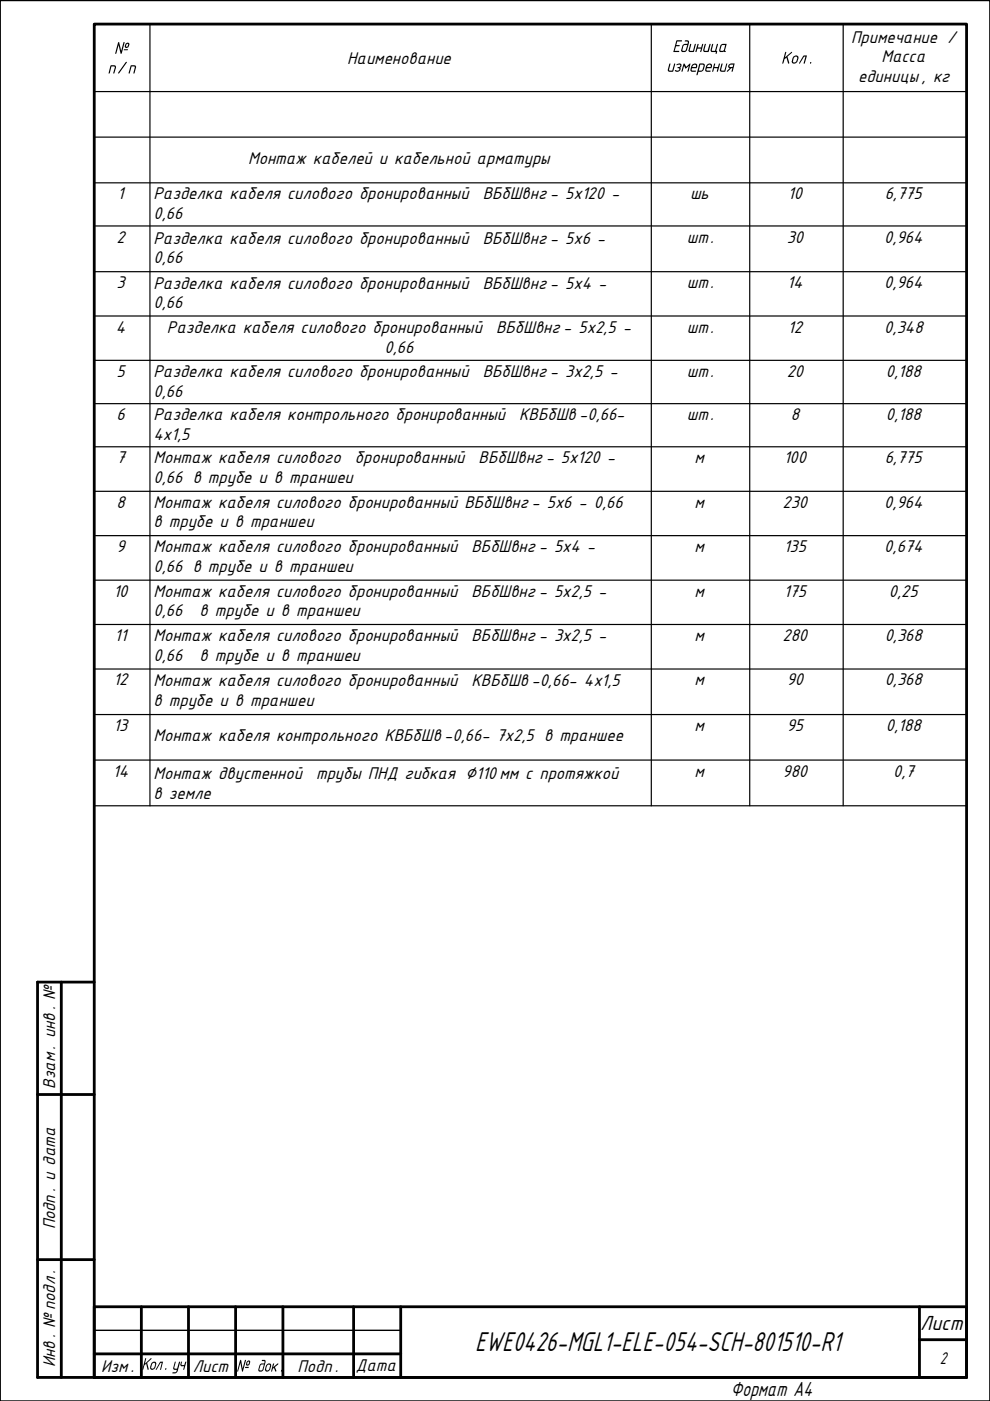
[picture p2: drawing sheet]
<svg xmlns="http://www.w3.org/2000/svg" width="210mm" height="297mm" viewBox="0 0 210 297" stroke-linecap="round" stroke-linejoin="round" font-family="sans-serif">
<!-- layer: 0 -->
<g fill="#000">
<path d="M149.4 9.3h.3l-.3 1.3v.2h.6l.4-1.4 .3-.1-.5 1.7h-.7a.34 .34 0 0 1-.4-.4zM151.4 13.5h.2l-.1 .7h.7l.2-.7h.3l-.6 1.7-.1-.1 .1-.6h-.7l-.1 .6-.2 .1-.1-.1zM151 9.3h.2l-.3 1.3 .1 .2h.6l.4-1.4 .2-.1-.4 1.5h.3l-.2 .6h-.2l.1-.4h-.9l-.2-.2zM153 13.5h.2l-.3 1.2 .1 .3h.6l.4-1.5h.2l-.5 1.7h-.7l-.4-.3z"/>
<path d="M150.2 13.8l-.3 .4h.8v-.1a.33 .33 0 0 0-.2-.4 .33 .33 0 0 0-.3 .1zM149.9 13.7l.8-.2 .3 .2v.4l-.2 .4h-.9v.5h.8l-.2 .2h-.6a.38 .38 0 0 1-.4-.5z"/>
<path d="M153.1 9.6l-.4 1 .1 .2 .6-.1 .4-1.1zM152.9 9.5l.3-.2h.9l-.4 1.4a.2 .2 0 0 1 .1 .3 .2 .2 0 0 1-.3-.1l-.8 .1-.2-.1z"/>
<path d="M154.5 13.8l.5-.4 .7 .1-.3 1.6-.3 .1 .2-.7h-.3l-.7 .7h-.2l.6-.7a.4 .4 0 0 1-.3-.3 .4 .4 0 0 1 .1-.4zM154.8 13.8l-.2 .3 .7 .1 .2-.5z"/>
</g>
<g fill="none" stroke="#000" stroke-width=".25">
<path d="M20 5.1h184.9v165.7h-184.9zM20 19.4h184.9M31.8 5.1v165.7M138.1 5.1v165.7M159 5.1v165.7M178.8 5.1v165.7M20 29.1h184.9M20 38.8h184.9M20 47.9h184.9M20 57.6h184.9M20 67h184.9M20 76.4h184.9"/>
<path d="M20 85.6h184.9M20 94.7h184.9M20 104.2h184.9M20 113.6h184.9M20 123h184.9M20 132.4h184.9M20 141.8h184.9M20 151.5h184.9M20 161.1h184.9"/>
</g>
<path d="M0 .1h209.9v296.9h-209.9zM0 .1v296.9M209.9 .1v296.9M20 282.1h65" fill="none" stroke="#000" stroke-width=".3"/>
<g fill="none" stroke="#000" stroke-width=".59">
<path d="M20 5.1h184.9v286.9h-184.9zM13 208.2v83.8M20 208.2h-12v83.8h196.9v-14.9h-184.9v14.9M8 232.1h12M8 267.1h12M30 277.1v14.9M40 277.1v14.9M50 277.1v14.9M60 277.1v14.9M75 277.1v14.9M85 277.1v14.9M194.9 277.1v14.9"/>
<path d="M20 287h65M194.9 284h10"/>
</g>
<text font-size="6.4" x="100.7" y="286.5">EWE0426-MGL1-ELE-054-SCH-801510-R1</text>
<g font-size="4.8">
<text x="195.1" y="282">Лист</text>
<text x="154.9" y="295.9">Формат A4</text>
</g>
<g font-size="4">
<text x="24.1" y="11.4">№</text>
<text x="142.5" y="11">Единица</text>
<text x="180.5" y="9.1">Примечание /</text>
<text x="22.7" y="15.6">п/п</text>
<text x="73.6" y="13.5">Наименование</text>
<text x="141.2" y="15.2">измерения</text>
<text x="165.6" y="13.5">Кол .</text>
<text x="181.9" y="17.4">единицы , кг</text>
<text x="186.9" y="13.2">Масса</text>
<text x="52.6" y="34.8">Монтаж кабелей и кабельной арматуры</text>
<text x="24.9" y="42.2">1</text>
<text x="32.6" y="42.2">Разделка кабеля силового бронированный</text>
<text x="32.6" y="46.4">0,66</text>
<text x="102.4" y="42.2">ВБбШвнг - 5x120 -</text>
<text x="146.3" y="42.2">шь</text>
<text x="167" y="42.2">10</text>
<text x="187.6" y="42.2">6,775</text>
<text x="24.7" y="51.4">2</text>
<text x="32.6" y="51.7">Разделка кабеля силового бронированный</text>
<text x="102.4" y="51.7">ВБбШвнг - 5x6 -</text>
<text x="145.6" y="51.4">шт.</text>
<text x="166.8" y="51.4">30</text>
<text x="187.5" y="51.4">0,964</text>
<text x="32.6" y="55.8">0,66</text>
<text x="24.7" y="61.1">3</text>
<text x="32.6" y="61.2">Разделка кабеля силового бронированный</text>
<text x="32.6" y="65.4">0,66</text>
<text x="102.4" y="61.2">ВБбШвнг - 5x4 -</text>
<text x="145.6" y="61.1">шт.</text>
<text x="166.9" y="61.1">14</text>
<text x="187.5" y="61.1">0,964</text>
<text x="24.6" y="70.5">4</text>
<text x="35.4" y="70.6">Разделка кабеля силового бронированный</text>
<text x="105.2" y="70.6">ВБбШвнг - 5x2,5 -</text>
<text x="145.6" y="70.5">шт.</text>
<text x="167" y="70.5">12</text>
<text x="187.5" y="70.5">0,348</text>
<text x="81.5" y="74.8">0,66</text>
<text x="24.7" y="79.9">5</text>
<text x="32.6" y="79.9">Разделка кабеля силового бронированный</text>
<text x="102.4" y="79.9">ВБбШвнг - 3x2,5 -</text>
<text x="145.6" y="79.9">шт.</text>
<text x="166.8" y="79.9">20</text>
<text x="187.8" y="79.9">0,188</text>
<text x="24.7" y="89.1">6</text>
<text x="32.6" y="84.1">0,66</text>
<text x="32.6" y="89.1">Разделка кабеля контрольного бронированный</text>
<text x="110.1" y="89.1">КВБбШв -0,66-</text>
<text x="145.6" y="89.1">шт.</text>
<text x="167.7" y="89.1">8</text>
<text x="187.8" y="89.1">0,188</text>
<text x="32.6" y="93.2">4x1,5</text>
<text x="24.7" y="98.2">7</text>
<text x="32.6" y="98.2">Монтаж кабеля силового</text>
<text x="75.3" y="98.2">бронированный</text>
<text x="101.5" y="98.2">ВБбШвнг - 5x120 -</text>
<text x="147.3" y="98.2">м</text>
<text x="166.2" y="98.2">100</text>
<text x="187.6" y="98.2">6,775</text>
<text x="24.7" y="107.7">8</text>
<text x="32.6" y="102.4">0,66 в трубе и в траншеи</text>
<text x="32.6" y="107.7">Монтаж кабеля силового бронированный ВБбШвнг - 5x6 - 0,66</text>
<text x="147.3" y="107.7">м</text>
<text x="165.9" y="107.7">230</text>
<text x="187.5" y="107.7">0,964</text>
<text x="32.6" y="111.8">в трубе и в траншеи</text>
<text x="24.7" y="117.1">9</text>
<text x="32.6" y="117.1">Монтаж кабеля силового бронированный</text>
<text x="100" y="117.1">ВБбШвнг - 5x4 -</text>
<text x="147.3" y="117.1">м</text>
<text x="166.2" y="117.1">135</text>
<text x="187.5" y="117.1">0,674</text>
<text x="32.6" y="121.2">0,66 в трубе и в траншеи</text>
<text x="24" y="126.5">10</text>
<text x="32.6" y="126.5">Монтаж кабеля силового бронированный</text>
<text x="32.6" y="130.7">0,66</text>
<text x="42.3" y="130.7">в трубе и в траншеи</text>
<text x="100" y="126.5">ВБбШвнг - 5x2,5 -</text>
<text x="147.3" y="126.5">м</text>
<text x="166.2" y="126.5">175</text>
<text x="188.5" y="126.5">0,25</text>
<text x="24.3" y="135.9">11</text>
<text x="32.6" y="135.9">Монтаж кабеля силового бронированный</text>
<text x="100" y="135.9">ВБбШвнг - 3x2,5 -</text>
<text x="147.3" y="135.9">м</text>
<text x="165.9" y="135.9">280</text>
<text x="187.6" y="135.9">0,368</text>
<text x="32.6" y="140.1">0,66</text>
<text x="42.3" y="140.1">в трубе и в траншеи</text>
<text x="24" y="145.3">12</text>
<text x="32.6" y="145.4">Монтаж кабеля силового бронированный</text>
<text x="32.6" y="149.6">в трубе и в траншеи</text>
<text x="100" y="145.4">КВБбШв -0,66- 4x1,5</text>
<text x="147.3" y="145.3">м</text>
<text x="166.8" y="145.3">90</text>
<text x="187.6" y="145.3">0,368</text>
<text x="24" y="155">13</text>
<text x="147.3" y="155">м</text>
<text x="166.8" y="155">95</text>
<text x="187.8" y="155">0,188</text>
<text x="32.6" y="157.2">Монтаж кабеля контрольного КВБбШв -0,66- 7x2,5 в траншее</text>
<text x="23.9" y="164.7">14</text>
<text x="32.6" y="165.2">Монтаж двустенной</text>
<text x="67" y="165.2">трубы ПНД гибкая ∅110мм с протяжкой</text>
<text x="147.3" y="164.7">м</text>
<text x="165.9" y="164.7">980</text>
<text x="189.4" y="164.7">0,7</text>
<text x="32.6" y="169.3">в земле</text>
<text x="11.7" y="230.8" transform="rotate(-90 11.7 230.8)">Взам. инв . №</text>
<text x="11.7" y="260.7" transform="rotate(-90 11.7 260.7)">Подп. и дата</text>
<text x="11.7" y="289.9" transform="rotate(-90 11.7 289.9)">Инв . № подл.</text>
<text x="21.4" y="290.8">Изм.</text>
<text x="29.9" y="290.4">Кол . уч .</text>
<text x="40.9" y="290.8">Лист</text>
<text x="50" y="290.8">№ док .</text>
<text x="63.1" y="290.8">Подп.</text>
<text x="75.4" y="290.6">Дата</text>
<text x="199.3" y="289.3">2</text>
</g>
</svg>
